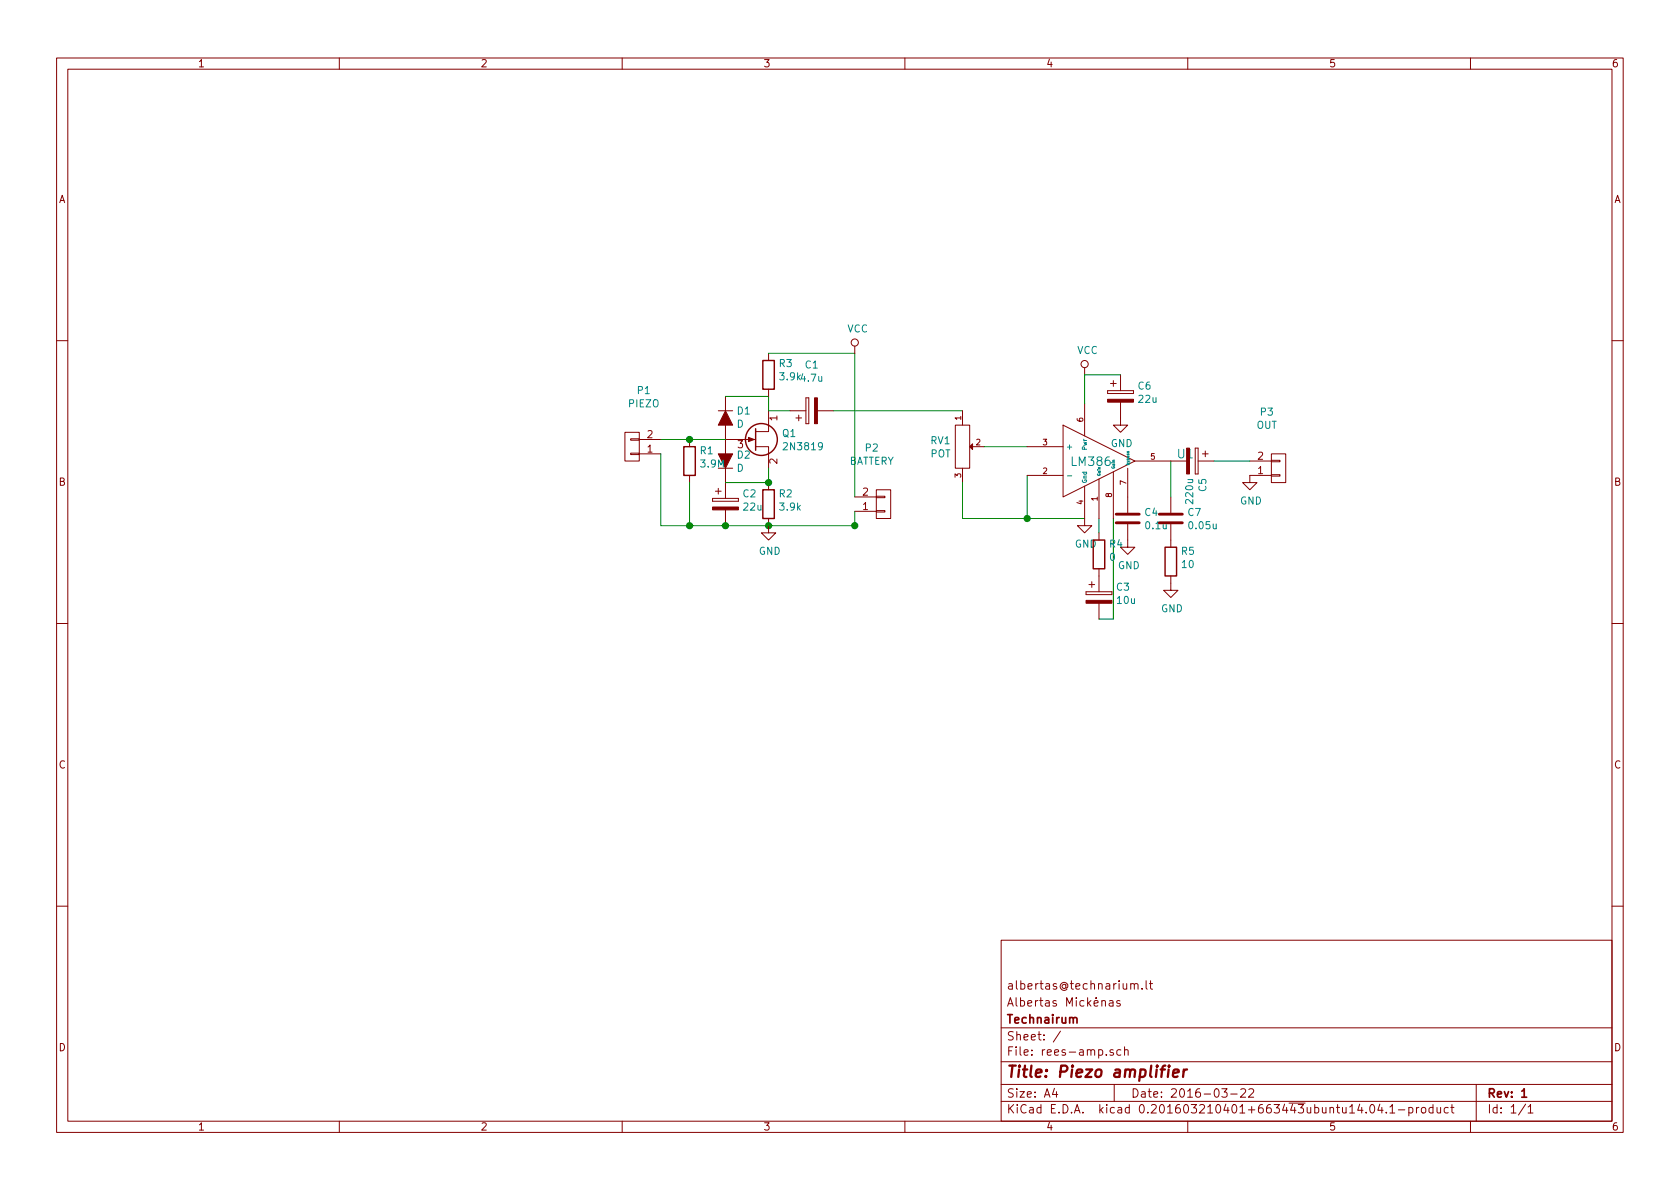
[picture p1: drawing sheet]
EESchema Schematic File Version 2
LIBS:power
LIBS:device
LIBS:transistors
LIBS:conn
LIBS:linear
LIBS:regul
LIBS:74xx
LIBS:cmos4000
LIBS:adc-dac
LIBS:memory
LIBS:xilinx
LIBS:microcontrollers
LIBS:dsp
LIBS:microchip
LIBS:analog_switches
LIBS:motorola
LIBS:texas
LIBS:intel
LIBS:audio
LIBS:interface
LIBS:digital-audio
LIBS:philips
LIBS:display
LIBS:cypress
LIBS:siliconi
LIBS:opto
LIBS:atmel
LIBS:contrib
LIBS:valves
LIBS:rees-amp-cache
EELAYER 25 0
EELAYER END
$Descr A4 11693 8268
encoding utf-8
Sheet 1 1
Title "Piezo amplifier"
Date "2016-03-22"
Rev "1"
Comp "Technairum"
Comment1 "Albertas Mickėnas"
Comment2 "albertas@technarium.lt"
Comment3 ""
Comment4 ""
$EndDescr
$Comp
L Q_NJFET_DSG Q1
U 1 1
P 5250 3050
F 0 "Q1" H 5443 3096 50  0000 L CNN
F 1 "2N3819" H 5443 3004 50  0000 L CNN
F 2 "TO_SOT_Packages_THT:TO-92_Molded_Wide_Oval" H 5444 2958 29  0001 L CNN
F 3 "" H 5250 3050 60  0000 C CNN
F 4 "?" H 5250 3050 60  0001 C CNN "PartNo"
F 5 "?" H 5250 3050 60  0001 C CNN "Manufacturer"
F 6 "?" H 5250 3050 60  0001 C CNN "Distributor"
	1    5250 3050
	1    0    0    -1  
$EndComp
$Comp
L D D1
U 1 1
P 5050 2900
F 0 "D1" V 5096 2822 50  0000 R CNN
F 1 "D" V 5004 2822 50  0000 R CNN
F 2 "Diodes_ThroughHole:Diode_DO-35_SOD27_Horizontal_RM10" H 5050 2900 60  0001 C CNN
F 3 "" H 5050 2900 60  0000 C CNN
F 4 "?" H 5050 2900 60  0001 C CNN "PartNo"
F 5 "?" H 5050 2900 60  0001 C CNN "Manufacturer"
F 6 "?" H 5050 2900 60  0001 C CNN "Distributor"
	1    5050 2900
	0    -1   -1   0   
$EndComp
$Comp
L D D2
U 1 1
P 5050 3200
F 0 "D2" V 5004 3278 50  0000 L CNN
F 1 "D" V 5096 3278 50  0000 L CNN
F 2 "Diodes_ThroughHole:Diode_DO-35_SOD27_Horizontal_RM10" V 5142 3278 60  0001 L CNN
F 3 "" H 5050 3200 60  0000 C CNN
F 4 "?" H 5050 3200 60  0001 C CNN "PartNo"
F 5 "?" H 5050 3200 60  0001 C CNN "Manufacturer"
F 6 "?" H 5050 3200 60  0001 C CNN "Distributor"
	1    5050 3200
	0    1    1    0   
$EndComp
$Comp
L CONN_01X02 P1
U 1 1
P 4400 3100
F 0 "P1" H 4319 2712 50  0000 C CNN
F 1 "PIEZO" H 4319 2804 50  0000 C CNN
F 2 "Pin_Headers:Pin_Header_Straight_1x02" H 4319 2903 60  0001 C CNN
F 3 "" H 4400 3100 60  0000 C CNN
F 4 "?" H 4400 3100 60  0001 C CNN "PartNo"
F 5 "?" H 4400 3100 60  0001 C CNN "Manufacturer"
F 6 "?" H 4400 3100 60  0001 C CNN "Distributor"
	1    4400 3100
	-1   0    0    1   
$EndComp
$Comp
L R R2
U 1 1
P 5350 3500
F 0 "R2" H 5420 3576 50  0000 L CNN
F 1 "3.9k" H 5420 3484 50  0000 L CNN
F 2 "Resistors_ThroughHole:Resistor_Horizontal_RM7mm" H 5420 3408 30  0001 L CNN
F 3 "" H 5350 3500 30  0000 C CNN
F 4 "?" H 5350 3500 60  0001 C CNN "PartNo"
F 5 "?" H 5350 3500 60  0001 C CNN "Manufacturer"
F 6 "?" H 5350 3500 60  0001 C CNN "Distributor"
	1    5350 3500
	1    0    0    -1  
$EndComp
$Comp
L R R1
U 1 1
P 4800 3200
F 0 "R1" H 4870 3276 50  0000 L CNN
F 1 "3.9M" H 4870 3184 50  0000 L CNN
F 2 "Resistors_ThroughHole:Resistor_Horizontal_RM7mm" H 4870 3108 30  0001 L CNN
F 3 "" H 4800 3200 30  0000 C CNN
F 4 "?" H 4800 3200 60  0001 C CNN "PartNo"
F 5 "?" H 4800 3200 60  0001 C CNN "Manufacturer"
F 6 "?" H 4800 3200 60  0001 C CNN "Distributor"
	1    4800 3200
	1    0    0    -1  
$EndComp
$Comp
L CP C2
U 1 1
P 5050 3500
F 0 "C2" H 5168 3576 50  0000 L CNN
F 1 "22u" H 5168 3484 50  0000 L CNN
F 2 "Capacitors_ThroughHole:C_Radial_D5_L11_P2" H 5168 3408 30  0001 L CNN
F 3 "" H 5050 3500 60  0000 C CNN
F 4 "?" H 5050 3500 60  0001 C CNN "PartNo"
F 5 "?" H 5050 3500 60  0001 C CNN "Manufacturer"
F 6 "?" H 5050 3500 60  0001 C CNN "Distributor"
	1    5050 3500
	1    0    0    -1  
$EndComp
Wire Wire Line
	4600 3050 5050 3050
Wire Wire Line
	5050 3350 5350 3350
Wire Wire Line
	5350 3350 5350 3250
Connection ~ 5350 3350
Wire Wire Line
	4800 3650 4800 3350
Connection ~ 5050 3650
Wire Wire Line
	5050 2750 5350 2750
Wire Wire Line
	5350 2750 5350 2850
Connection ~ 4800 3050
Wire Wire Line
	4600 3150 4600 3650
Connection ~ 4800 3650
$Comp
L CONN_01X02 P2
U 1 1
P 6150 3500
F 0 "P2" H 6068 3112 50  0000 C CNN
F 1 "BATTERY" H 6068 3204 50  0000 C CNN
F 2 "Pin_Headers:Pin_Header_Straight_1x02" H 6068 3303 60  0001 C CNN
F 3 "" H 6150 3500 60  0000 C CNN
F 4 "?" H 6150 3500 60  0001 C CNN "PartNo"
F 5 "?" H 6150 3500 60  0001 C CNN "Manufacturer"
F 6 "?" H 6150 3500 60  0001 C CNN "Distributor"
	1    6150 3500
	1    0    0    1   
$EndComp
Wire Wire Line
	5350 2850 5500 2850
$Comp
L CP C1
U 1 1
P 5650 2850
F 0 "C1" V 5966 2850 50  0000 C CNN
F 1 "4.7u" V 5874 2850 50  0000 C CNN
F 2 "Capacitors_ThroughHole:C_Radial_D5_L11_P2" V 5798 2850 30  0001 C CNN
F 3 "" H 5650 2850 60  0000 C CNN
F 4 "?" H 5650 2850 60  0001 C CNN "PartNo"
F 5 "?" H 5650 2850 60  0001 C CNN "Manufacturer"
F 6 "?" H 5650 2850 60  0001 C CNN "Distributor"
	1    5650 2850
	0    -1   -1   0   
$EndComp
Wire Wire Line
	5800 2850 6700 2850
Wire Wire Line
	5950 3650 5950 3550
Connection ~ 5350 3650
Connection ~ 5950 3650
$Comp
L R R3
U 1 1
P 5350 2600
F 0 "R3" H 5280 2524 50  0000 R CNN
F 1 "3.9k" H 5280 2616 50  0000 R CNN
F 2 "Resistors_ThroughHole:Resistor_Horizontal_RM7mm" H 5280 2692 30  0001 R CNN
F 3 "" H 5350 2600 30  0000 C CNN
F 4 "?" H 5350 2600 60  0001 C CNN "PartNo"
F 5 "?" H 5350 2600 60  0001 C CNN "Manufacturer"
F 6 "?" H 5350 2600 60  0001 C CNN "Distributor"
	1    5350 2600
	-1   0    0    1   
$EndComp
Wire Wire Line
	5950 3450 5950 2450
Wire Wire Line
	5950 2450 5350 2450
$Comp
L GND #PWR1
U 1 1
P 5350 3650
F 0 "#PWR1" H 5350 3400 50  0001 C CNN
F 1 "GND" H 5358 3476 50  0000 C CNN
F 2 "" H 5350 3650 60  0000 C CNN
F 3 "" H 5350 3650 60  0000 C CNN
	1    5350 3650
	1    0    0    -1  
$EndComp
$Comp
L CP C3
U 1 1
P 7650 4150
F 0 "C3" H 7768 4226 50  0000 L CNN
F 1 "10u" H 7768 4134 50  0000 L CNN
F 2 "Capacitors_ThroughHole:C_Radial_D5_L11_P2" H 7768 4058 30  0001 L CNN
F 3 "" H 7650 4150 60  0000 C CNN
F 4 "?" H 7650 4150 60  0001 C CNN "PartNo"
F 5 "?" H 7650 4150 60  0001 C CNN "Manufacturer"
F 6 "?" H 7650 4150 60  0001 C CNN "Distributor"
	1    7650 4150
	1    0    0    -1  
$EndComp
Wire Wire Line
	7650 3600 7650 3700
Wire Wire Line
	7750 3600 7750 4300
$Comp
L GND #PWR4
U 1 1
P 7550 3600
F 0 "#PWR4" H 7550 3350 50  0001 C CNN
F 1 "GND" H 7558 3426 50  0000 C CNN
F 2 "" H 7550 3600 60  0000 C CNN
F 3 "" H 7550 3600 60  0000 C CNN
	1    7550 3600
	1    0    0    -1  
$EndComp
$Comp
L VCC #PWR2
U 1 1
P 5950 2450
F 0 "#PWR2" H 5950 2300 50  0001 C CNN
F 1 "VCC" H 5970 2624 50  0000 C CNN
F 2 "" H 5950 2450 60  0000 C CNN
F 3 "" H 5950 2450 60  0000 C CNN
	1    5950 2450
	1    0    0    -1  
$EndComp
$Comp
L VCC #PWR3
U 1 1
P 7550 2600
F 0 "#PWR3" H 7550 2450 50  0001 C CNN
F 1 "VCC" H 7570 2774 50  0000 C CNN
F 2 "" H 7550 2600 60  0000 C CNN
F 3 "" H 7550 2600 60  0000 C CNN
	1    7550 2600
	1    0    0    -1  
$EndComp
Wire Wire Line
	7150 3300 7150 3600
Wire Wire Line
	6700 3600 7550 3600
$Comp
L POT RV1
U 1 1
P 6700 3100
F 0 "RV1" V 6654 3017 50  0000 R CNN
F 1 "POT" V 6746 3017 50  0000 R CNN
F 2 "Potentiometers:Potentiometer_WirePads" H 6700 3100 60  0001 C CNN
F 3 "" H 6700 3100 60  0000 C CNN
F 4 "?" H 6700 3100 60  0001 C CNN "PartNo"
F 5 "?" H 6700 3100 60  0001 C CNN "Manufacturer"
F 6 "?" H 6700 3100 60  0001 C CNN "Distributor"
	1    6700 3100
	0    1    1    0   
$EndComp
Wire Wire Line
	6850 3100 7150 3100
Wire Wire Line
	6700 3350 6700 3600
Connection ~ 7150 3600
$Comp
L LM386 U1
U 1 1
P 7650 3200
F 0 "U1" H 8191 3253 60  0000 L CNN
F 1 "LM386" H 7450 3200 60  0000 L CNN
F 2 "w_pth_circuits:dil_8-300_socket" H 8191 3094 60  0001 L CNN
F 3 "" H 7650 3200 60  0000 C CNN
F 4 "?" H 7650 3200 60  0001 C CNN "PartNo"
F 5 "?" H 7650 3200 60  0001 C CNN "Manufacturer"
F 6 "?" H 7650 3200 60  0001 C CNN "Distributor"
	1    7650 3200
	1    0    0    -1  
$EndComp
$Comp
L C C4
U 1 1
P 7850 3600
F 0 "C4" H 7965 3646 50  0000 L CNN
F 1 "0.1u" H 7965 3554 50  0000 L CNN
F 2 "w_capacitors:cnp_7x2mm" H 7965 3508 30  0001 L CNN
F 3 "" H 7850 3600 60  0000 C CNN
F 4 "?" H 7850 3600 60  0001 C CNN "PartNo"
F 5 "?" H 7850 3600 60  0001 C CNN "Manufacturer"
F 6 "?" H 7850 3600 60  0001 C CNN "Distributor"
	1    7850 3600
	1    0    0    -1  
$EndComp
$Comp
L GND #PWR6
U 1 1
P 7850 3750
F 0 "#PWR6" H 7850 3500 50  0001 C CNN
F 1 "GND" H 7858 3576 50  0000 C CNN
F 2 "" H 7850 3750 60  0000 C CNN
F 3 "" H 7850 3750 60  0000 C CNN
	1    7850 3750
	1    0    0    -1  
$EndComp
$Comp
L CONN_01X02 P3
U 1 1
P 8900 3250
F 0 "P3" H 8818 2862 50  0000 C CNN
F 1 "OUT" H 8818 2954 50  0000 C CNN
F 2 "w_conn_screw:mors_2p" H 8818 3053 60  0001 C CNN
F 3 "" H 8900 3250 60  0000 C CNN
F 4 "?" H 8900 3250 60  0001 C CNN "PartNo"
F 5 "?" H 8900 3250 60  0001 C CNN "Manufacturer"
F 6 "?" H 8900 3250 60  0001 C CNN "Distributor"
	1    8900 3250
	1    0    0    1   
$EndComp
$Comp
L CP C5
U 1 1
P 8300 3200
F 0 "C5" H 8418 3276 50  0000 L CNN
F 1 "220u" H 8418 3184 50  0000 L CNN
F 2 "Capacitors_ThroughHole:C_Radial_D5_L11_P2" H 8418 3108 30  0001 L CNN
F 3 "" H 8300 3200 60  0000 C CNN
F 4 "?" H 8300 3200 60  0001 C CNN "PartNo"
F 5 "?" H 8300 3200 60  0001 C CNN "Manufacturer"
F 6 "?" H 8300 3200 60  0001 C CNN "Distributor"
	1    8300 3200
	0    1    1    0   
$EndComp
Wire Wire Line
	8450 3200 8700 3200
$Comp
L GND #PWR8
U 1 1
P 8700 3300
F 0 "#PWR8" H 8700 3050 50  0001 C CNN
F 1 "GND" H 8708 3126 50  0000 C CNN
F 2 "" H 8700 3300 60  0000 C CNN
F 3 "" H 8700 3300 60  0000 C CNN
	1    8700 3300
	1    0    0    -1  
$EndComp
Wire Wire Line
	4600 3650 5950 3650
$Comp
L R R4
U 1 1
P 7650 3850
F 0 "R4" H 7720 3926 50  0000 L CNN
F 1 "0" H 7720 3834 50  0000 L CNN
F 2 "Resistors_ThroughHole:Resistor_Horizontal_RM7mm" H 7720 3758 30  0001 L CNN
F 3 "" H 7650 3850 30  0000 C CNN
F 4 "?" H 7650 3850 60  0001 C CNN "PartNo"
F 5 "?" H 7650 3850 60  0001 C CNN "Manufacturer"
F 6 "?" H 7650 3850 60  0001 C CNN "Distributor"
	1    7650 3850
	1    0    0    -1  
$EndComp
Wire Wire Line
	7750 4300 7650 4300
$Comp
L CP C6
U 1 1
P 7800 2750
F 0 "C6" H 7918 2826 50  0000 L CNN
F 1 "22u" H 7918 2734 50  0000 L CNN
F 2 "Capacitors_ThroughHole:C_Radial_D5_L11_P2" H 7918 2658 30  0001 L CNN
F 3 "" H 7800 2750 60  0000 C CNN
F 4 "?" H 7800 2750 60  0001 C CNN "PartNo"
F 5 "?" H 7800 2750 60  0001 C CNN "Manufacturer"
F 6 "?" H 7800 2750 60  0001 C CNN "Distributor"
	1    7800 2750
	1    0    0    -1  
$EndComp
$Comp
L GND #PWR5
U 1 1
P 7800 2900
F 0 "#PWR5" H 7800 2650 50  0001 C CNN
F 1 "GND" H 7808 2726 50  0000 C CNN
F 2 "" H 7800 2900 60  0000 C CNN
F 3 "" H 7800 2900 60  0000 C CNN
	1    7800 2900
	1    0    0    -1  
$EndComp
Wire Wire Line
	7550 2600 7800 2600
Wire Wire Line
	7550 2600 7550 2800
$Comp
L C C7
U 1 1
P 8150 3600
F 0 "C7" H 8265 3646 50  0000 L CNN
F 1 "0.05u" H 8265 3554 50  0000 L CNN
F 2 "w_capacitors:cnp_3mm_disc" H 8265 3508 30  0001 L CNN
F 3 "" H 8150 3600 60  0000 C CNN
F 4 "?" H 8150 3600 60  0001 C CNN "PartNo"
F 5 "?" H 8150 3600 60  0001 C CNN "Manufacturer"
F 6 "?" H 8150 3600 60  0001 C CNN "Distributor"
	1    8150 3600
	1    0    0    -1  
$EndComp
Wire Wire Line
	8150 3450 8150 3200
$Comp
L R R5
U 1 1
P 8150 3900
F 0 "R5" H 8220 3976 50  0000 L CNN
F 1 "10" H 8220 3884 50  0000 L CNN
F 2 "w_pth_resistors:RC03" H 8220 3808 30  0001 L CNN
F 3 "" H 8150 3900 30  0000 C CNN
F 4 "?" H 8150 3900 60  0001 C CNN "PartNo"
F 5 "?" H 8150 3900 60  0001 C CNN "Manufacturer"
F 6 "?" H 8150 3900 60  0001 C CNN "Distributor"
	1    8150 3900
	1    0    0    -1  
$EndComp
$Comp
L GND #PWR7
U 1 1
P 8150 4050
F 0 "#PWR7" H 8150 3800 50  0001 C CNN
F 1 "GND" H 8158 3876 50  0000 C CNN
F 2 "" H 8150 4050 60  0000 C CNN
F 3 "" H 8150 4050 60  0000 C CNN
	1    8150 4050
	1    0    0    -1  
$EndComp
$EndSCHEMATC
